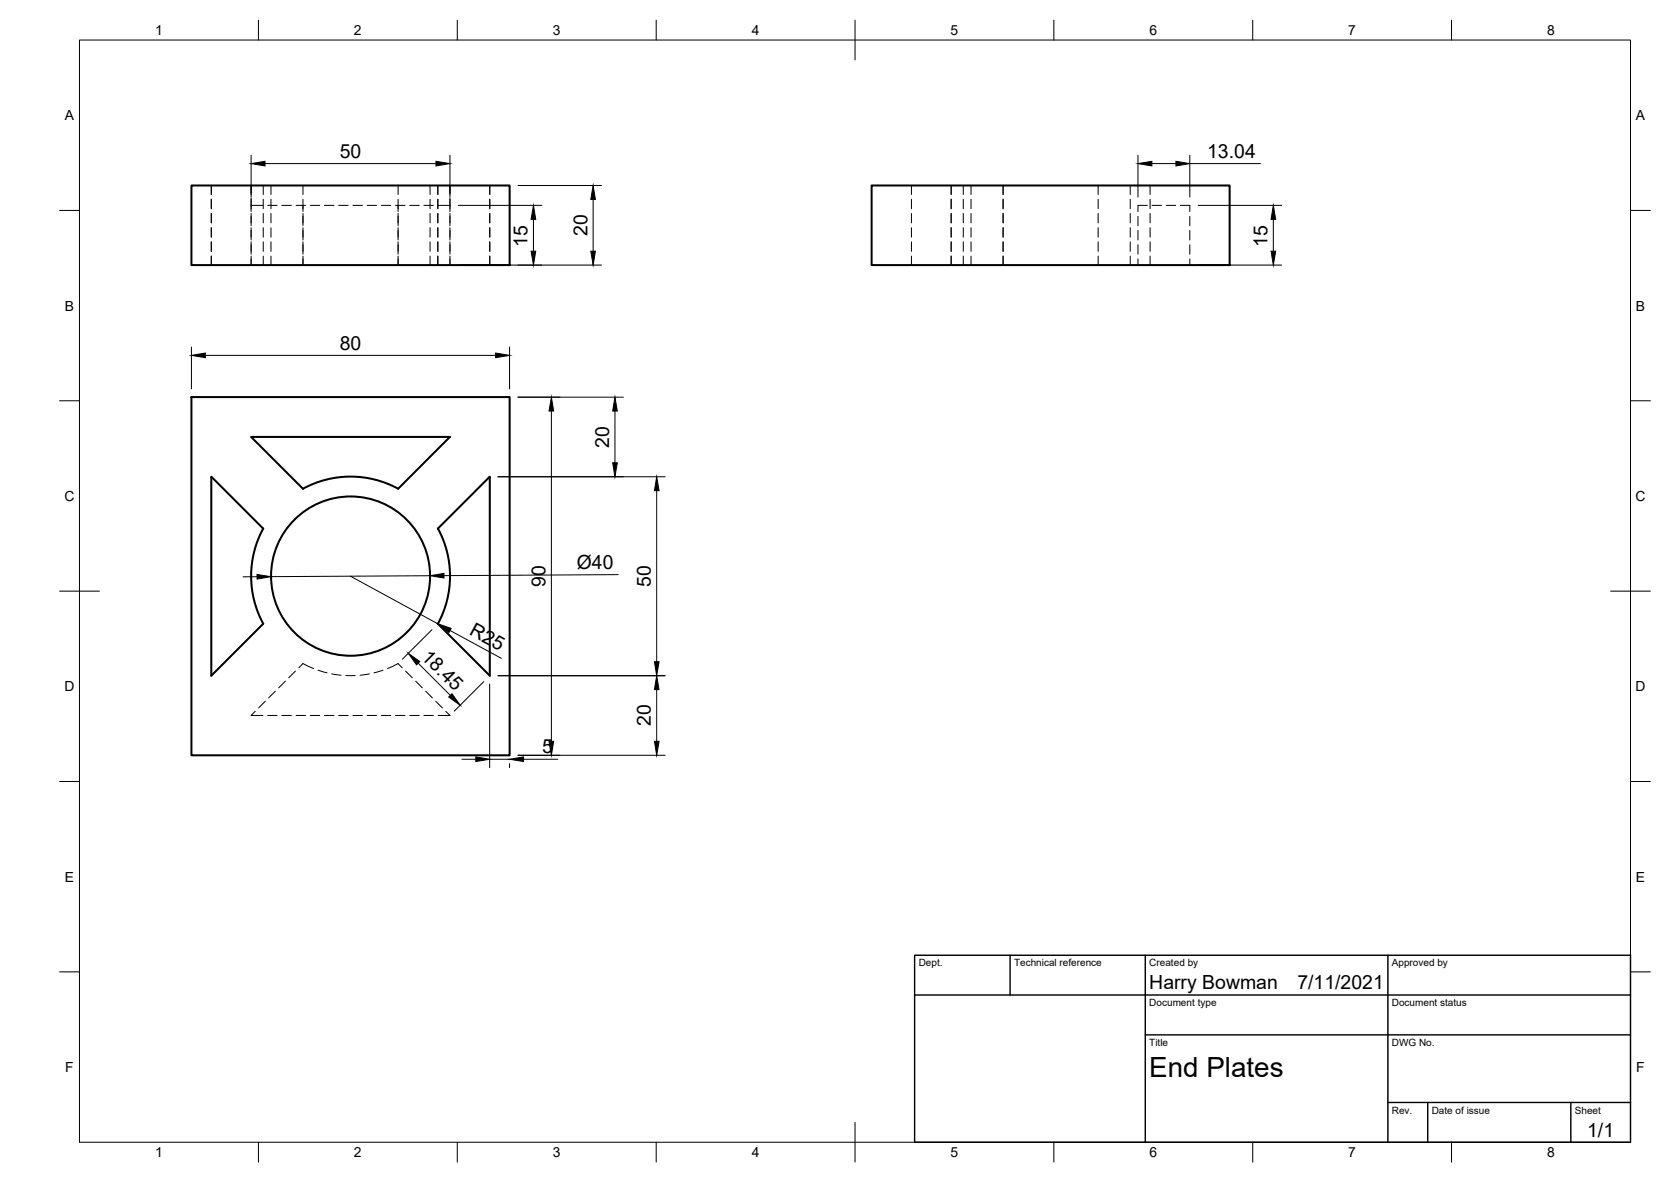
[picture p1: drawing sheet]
<svg xmlns="http://www.w3.org/2000/svg" width="420mm" height="297mm" viewBox="0 0 420 297" stroke-linecap="round" stroke-linejoin="round" font-family="sans-serif">
<!-- layer: Hidden -->
<g fill="none" stroke="#000" stroke-width=".25">
<path d="M53.1 46.6v2.3M53.1 50.1v2.4M53.1 53.6v2.4M53.1 57.2v2.4M63.1 51.6h3M63.1 46.6v2.3M63.1 49.7v3.5M63.1 53.6v3.1M63.1 57.2v3.1M66.2 46.6v2.3M66.2 50.1v2.4M66.2 53.6v2.4"/>
<path d="M66.2 57.2v2.4M67.3 51.6h2.4M68.1 46.6v2.3M68.1 50.1v2.4M68.1 53.6v2.4M68.1 57.2v2.4M70.9 51.6h2.4M74.4 51.6h2.4M76.2 46.6v2.3M76.2 50.1v3.1M76.2 53.6v3.1M76.2 57.2v3.1"/>
<path d="M78 51.6h2.4M81.6 51.6h2.4M85.2 51.6h2.3M88.7 51.6h2.4M92.3 51.6h2.4M95.9 51.6h2.4M99.4 51.6h2.4M100.1 46.6v2.3M100.1 50.1v3.1M100.1 53.6v3.1M100.1 57.2v3.1M103 51.6h2.4"/>
<path d="M106.6 51.6h2.4M108.1 46.6v2.3M108.1 50.1v2.4M108.1 53.6v2.4M108.1 57.2v2.4M110.1 46.6v2.3M110.1 50.1v2.4M110.1 53.6v2.4M110.1 57.2v2.4M110.2 51.6h2.9M113.1 46.6v2.3M113.1 49.7v3.5"/>
<path d="M113.1 53.6v3.1M113.1 57.2v3.1M123.1 46.6v2.3M123.1 50.1v2.4M123.1 53.6v2.4M123.1 57.2v2.4M229.2 46.6v2.3M229.2 50.1v2.4M229.2 53.6v2.4M229.2 57.2v2.4M239.2 46.6v2.3M239.2 50.1v2.4"/>
<path d="M239.2 53.6v2.4M239.2 57.2v2.4M242.2 46.6v2.3M242.2 50.1v2.4M242.2 53.6v2.4M242.2 57.2v2.4M244.2 46.6v2.3M244.2 50.1v2.4M244.2 53.6v2.4M244.2 57.2v2.4M252.2 46.6v2.3M252.2 50.1v2.4"/>
<path d="M252.2 53.6v2.4M252.2 57.2v2.4M276.1 46.6v2.3M276.1 50.1v2.4M276.1 53.6v2.4M276.1 57.2v2.4M284.2 46.6v2.3M284.2 50.1v2.4M284.2 53.6v2.4M284.2 57.2v2.4M286.1 54.4v2.3M286.1 57.9v2.4"/>
<path d="M288.5 51.6h-2.4v1.6M289.2 46.6v2.3M289.2 50.1v2.4M289.2 53.6v2.4M289.2 57.2v2.4M289.7 51.6h2.4M293.2 51.6h2.4M296.8 51.6h2.4v1.6M299.2 54.4v2.3M299.2 57.9v2.4M53.1 60.8v2.4M53.1 64.4v2.2"/>
<path d="M63.1 60.8v3.1M63.1 64.4v2.2M66.2 60.8v2.4M66.2 64.4v2.2M68.1 60.8v2.4M68.1 64.4v2.2M76.2 60.8v3.1M76.2 64.4v2.2M100.1 60.8v3.1M100.1 64.4v2.2M108.1 60.8v2.4M108.1 64.4v2.2"/>
<path d="M110.1 60.8v2.4M110.1 64.4v2.2M113.1 60.8v3.1M113.1 64.4v2.2M123.1 60.8v2.4M123.1 64.4v2.2M229.2 60.8v2.4M229.2 64.4v2.2M239.2 60.8v2.4M239.2 64.4v2.2M242.2 60.8v2.4M242.2 64.4v2.2"/>
<path d="M244.2 60.8v2.4M244.2 64.4v2.2M252.2 60.8v2.4M252.2 64.4v2.2M276.1 60.8v2.4M276.1 64.4v2.2M284.2 60.8v2.4M284.2 64.4v2.2M286.1 61.5v2.4M286.1 65.1v1.5M289.2 60.8v2.4M289.2 64.4v2.2"/>
<path d="M299.2 61.5v2.4M299.2 65.1v1.5M64.2 178.8l-1.1 1h3M66.7 176.2l-1.7 1.7M67.3 179.8h2.4M69.2 173.7l-1.7 1.7M70.9 179.8h2.4M71.8 171.2l-1.7 1.7M74.3 168.6l-1.7 1.7M74.4 179.8h2.4M75.1 167.8l1.1-1 2.6 1.2M78 179.8h2.4"/>
<path d="M79.9 168.4l2.3 .7M81.6 179.8h2.4M83.4 169.3l2.4 .4M85.2 179.8h2.3M87 169.8h2.3M88.7 179.8h2.4M92.3 179.8h2.4M92.9 169.3l-2.4 .4M95.9 179.8h2.4M96.3 168.4l-2.3 .7M99.4 179.8h2.4M101.1 167.8l-1-1-2.7 1.2"/>
<path d="M102 168.6l1.7 1.7M103 179.8h2.4M104.5 171.2l1.7 1.7M106.6 179.8h2.4M107 173.7l1.7 1.7M109.6 176.2l1.7 1.7M112.1 178.8l1 1h-2.9"/>
</g>
<!-- layer: Visible -->
<g fill="none" stroke="#000" stroke-width=".51">
<path d="M48.1 46.6h80v20h-80zM219.2 46.6h90v20h-90zM48.1 99.8h80v90h-80zM100.1 122.8a24.9 24.9 0 0 0-23.9 0l-13.1-13h50l-13 13M110.1 132.8l13-13v50l-13-13.1M110.1 132.8a25 25 0 0 1 0 23.9M66.2 156.7a25 25 0 0 1 0-23.9l-13.1-13v50l13.1-13.1"/>
<circle cx="88.2" cy="144.8" r="20"/>
</g>
<!-- layer: Border -->
<g fill="none" stroke="#000" stroke-width=".25">
<path d="M20 10.1h390v276.9h-390zM65 5.1v5M115 5.1v5M165 5.1v5M215 5.1v10M265 5.1v5M315 5.1v5M365 5.1v5M15 52.9h5M410 52.9h5M15 100.7h5M410 100.7h5"/>
<path d="M15 148.6h10M405 148.6h10M15 196.4h5M410 196.4h5M15 244.2h5M410 244.2h5M65 287v5M115 287v5M165 287v5M215 282.1v9.9M265 287v5M315 287v5"/>
<path d="M365 287v5"/>
</g>
<!-- layer: TitleBlock -->
<path d="M230 240.1h180v46.9h-180zM230 250h180M254 240.1v9.9M288 240.1v46.9M349 240.1v46.9M288 260.1h122M349 277.1h61M359 277.1v9.9M395 277.1v9.9" fill="none" stroke="#000" stroke-width=".36"/>
<!-- layer: Dimensions -->
<g fill="none" stroke="#000" stroke-width=".25">
<path d="M63.1 39v10.5M113.1 39v10.5M286.1 39v10.5M299.2 39v10.5M66.6 41.1h43M115.2 51.6h21M130.2 46.6h21M134.1 55.1v8M149.1 50.1v13M289.6 41.1h6.1M299.2 41.1h17.7M301.3 51.6h21"/>
<path d="M320.2 55.1v8M115.2 66.6h36M301.3 66.6h21M48.1 87.2v10.5M51.6 89.3h73M128.1 87.2v10.5M130.2 99.8h26.5M125.2 119.8h42M138.6 103.3v83M154.6 103.3v13M165.1 123.3v43M64.6 144.9l-3.5 .1"/>
<path d="M88.1 144.8l22 12M108.1 144.7l-40 .2M108.6 158.2l-7.4 7.5M113.2 158.4l12.9 7M155.4 144.4l-43.8 .3M105.1 166.7l8.1 8.1M121.6 171.3l-7.4 7.4M123.1 171.9v21M125.2 169.8h42M165.1 173.3v13M116.1 190.8h3.5M123.1 190.8h5"/>
<path d="M128.1 191.9v1M130.2 189.8h37M131.6 190.8h8.7"/>
</g>
<g fill="#000" stroke="#000" stroke-width=".25">
<path d="M63.1 41.1l3.5-.6v1.2zM109.6 40.5l3.5 .6-3.5 .6zM134.1 51.6l.6 3.5h-1.2zM149.1 46.6l.6 3.5h-1.2zM286.1 41.1l3.5-.6v1.2zM295.7 40.5l3.5 .6-3.5 .6zM320.2 51.6l.6 3.5h-1.2zM133.5 63.1h1.2l-.6 3.5zM148.5 63.1h1.2l-.6 3.5zM319.6 63.1h1.2l-.6 3.5zM48.1 89.3l3.5-.6v1.2zM124.6 88.7l3.5 .6-3.5 .6z"/>
<path d="M138.6 99.8l.6 3.5h-1.2zM154.1 116.3h1.1l-.6 3.5zM154.6 99.8l.6 3.5h-1.1zM165.1 119.8l.6 3.5h-1.2zM64.6 144.4l3.5 .5-3.5 .6zM108.1 144.7l3.5-.6v1.2zM110.1 156.8l3.3 1.1-.5 1zM102.7 164.2l2.9 2.1-.9 .8zM112.8 175.2l.8-.9 2.1 2.9zM164.5 166.3h1.2l-.6 3.5zM165.1 169.8l.6 3.5h-1.2zM119.6 190.2l3.5 .6-3.5 .6z"/>
<path d="M128.1 190.8l3.5-.6v1.2zM138 186.3h1.2l-.6 3.5zM164.5 186.3h1.2l-.6 3.5z"/>
</g>
<text font-size="7" x="289" y="270.6">End Plates</text>
<g font-size="4.9">
<text x="85.4" y="39.7">50</text>
<text x="303.5" y="39.7">13.04</text>
<text x="147.7" y="59.3" transform="rotate(-90 147.7 59.3)">20</text>
<text x="132.7" y="62" transform="rotate(-90 132.7 62)">15</text>
<text x="318.7" y="62" transform="rotate(-90 318.7 62)">15</text>
<text x="85.4" y="87.8">80</text>
<text x="153.2" y="112.5" transform="rotate(-90 153.2 112.5)">20</text>
<text x="145" y="142.9">Ø40</text>
<text x="137.2" y="147.5" transform="rotate(-90 137.2 147.5)">90</text>
<text x="163.7" y="147.5" transform="rotate(-90 163.7 147.5)">50</text>
<text x="117.8" y="159.3" transform="rotate(29 117.8 159.3)">R25</text>
<text x="105.8" y="165.2" transform="rotate(45 105.8 165.2)">18.45</text>
<text x="163.7" y="182.5" transform="rotate(-90 163.7 182.5)">20</text>
<text x="136.3" y="189.3">5</text>
<text x="289" y="248.5">Harry Bowman</text>
<text x="326.2" y="248.5">7/11/2021</text>
<text x="399.1" y="285.7">1/1</text>
</g>
<g font-size="3.5">
<text x="39" y="8.8">1</text>
<text x="89" y="8.8">2</text>
<text x="139" y="8.8">3</text>
<text x="189" y="8.8">4</text>
<text x="239" y="8.8">5</text>
<text x="289" y="8.8">6</text>
<text x="339" y="8.8">7</text>
<text x="389" y="8.8">8</text>
<text x="16.3" y="30.2">A</text>
<text x="411.3" y="30.2">A</text>
<text x="16.3" y="78">B</text>
<text x="411.3" y="78">B</text>
<text x="16.2" y="125.9">C</text>
<text x="411.2" y="125.9">C</text>
<text x="16.2" y="173.7">D</text>
<text x="411.2" y="173.7">D</text>
<text x="16.3" y="221.6">E</text>
<text x="411.3" y="221.6">E</text>
<text x="16.4" y="269.4">F</text>
<text x="411.4" y="269.4">F</text>
<text x="39" y="290.8">1</text>
<text x="89" y="290.8">2</text>
<text x="139" y="290.8">3</text>
<text x="189" y="290.8">4</text>
<text x="239" y="290.8">5</text>
<text x="289" y="290.8">6</text>
<text x="339" y="290.8">7</text>
<text x="389" y="290.8">8</text>
</g>
<g font-size="2.5">
<text x="231" y="242.9">Dept.</text>
<text x="255" y="242.9">Technical reference</text>
<text x="289" y="242.9">Created by</text>
<text x="350" y="242.9">Approved by</text>
<text x="289" y="252.8">Document type</text>
<text x="350" y="252.8">Document status</text>
<text x="289" y="262.9">Title</text>
<text x="350" y="262.9">DWG No.</text>
<text x="350" y="279.9">Rev.</text>
<text x="360" y="279.9">Date of issue</text>
<text x="396" y="279.9">Sheet</text>
</g>
</svg>
